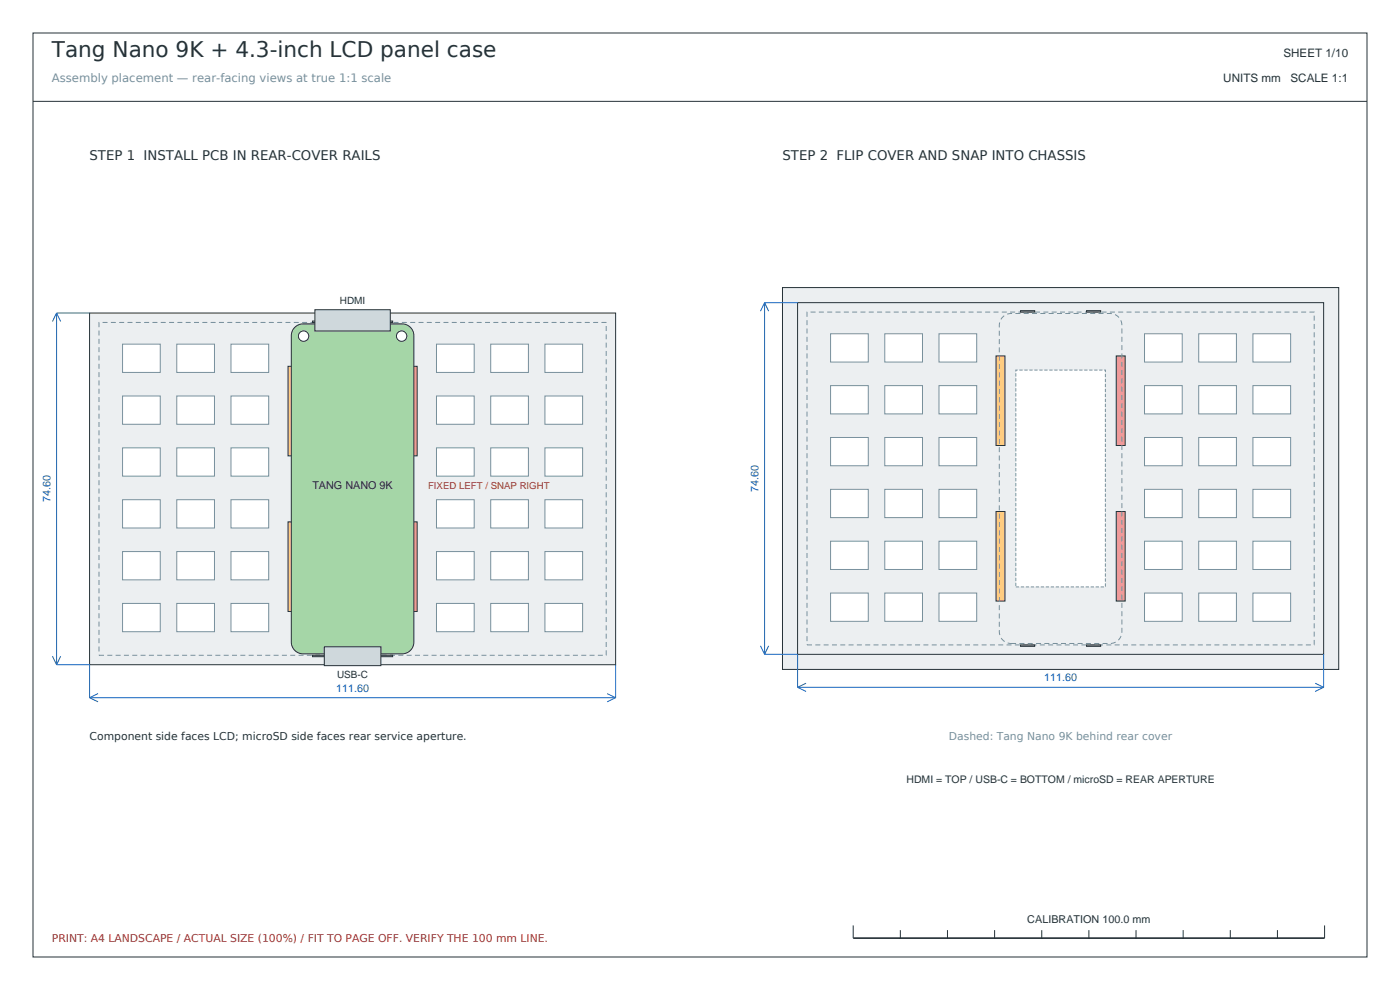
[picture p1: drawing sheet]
<svg xmlns="http://www.w3.org/2000/svg" width="297mm" height="210mm" viewBox="0 0 297 210" stroke-linecap="round" stroke-linejoin="round" font-family="sans-serif">
<g fill="none" stroke="#263238" stroke-width=".21">
<path d="M7 7h283v196h-283zM7 21.5h283M181 196.3v2.7M191 197.3v1.7M201 197.3v1.7M211 197.3v1.7M221 197.3v1.7M231 197.3v1.7M241 197.3v1.7M251 197.3v1.7M261 197.3v1.7M271 197.3v1.7"/>
<path d="M281 196.3v2.7"/>
</g>
<path d="M181 199h100" fill="none" stroke="#263238" stroke-width=".35"/>
<path d="M19 66.4h111.6v74.6h-111.6z" fill-rule="evenodd" fill="#eceff1" stroke="#263238" stroke-width=".21"/>
<g fill="#fff" stroke="#78909c" stroke-width=".21">
<path d="M26 128h8v6h-8z" fill-rule="evenodd"/>
<path d="M26 117h8v6h-8z" fill-rule="evenodd"/>
<path d="M26 106h8v6h-8z" fill-rule="evenodd"/>
<path d="M26 95h8v6h-8z" fill-rule="evenodd"/>
<path d="M26 84h8v6h-8z" fill-rule="evenodd"/>
<path d="M26 73h8v6h-8z" fill-rule="evenodd"/>
<path d="M37.5 128h8v6h-8z" fill-rule="evenodd"/>
<path d="M37.5 117h8v6h-8z" fill-rule="evenodd"/>
<path d="M37.5 106h8v6h-8z" fill-rule="evenodd"/>
<path d="M37.5 95h8v6h-8z" fill-rule="evenodd"/>
<path d="M37.5 84h8v6h-8z" fill-rule="evenodd"/>
<path d="M37.5 73h8v6h-8z" fill-rule="evenodd"/>
<path d="M49 128h8v6h-8z" fill-rule="evenodd"/>
<path d="M49 117h8v6h-8z" fill-rule="evenodd"/>
<path d="M49 106h8v6h-8z" fill-rule="evenodd"/>
<path d="M49 95h8v6h-8z" fill-rule="evenodd"/>
<path d="M49 84h8v6h-8z" fill-rule="evenodd"/>
<path d="M49 73h8v6h-8z" fill-rule="evenodd"/>
<path d="M92.6 128h8v6h-8z" fill-rule="evenodd"/>
<path d="M92.6 117h8v6h-8z" fill-rule="evenodd"/>
<path d="M92.6 106h8v6h-8z" fill-rule="evenodd"/>
<path d="M92.6 95h8v6h-8z" fill-rule="evenodd"/>
<path d="M92.6 84h8v6h-8z" fill-rule="evenodd"/>
<path d="M92.6 73h8v6h-8z" fill-rule="evenodd"/>
<path d="M104.1 128h8v6h-8z" fill-rule="evenodd"/>
<path d="M104.1 117h8v6h-8z" fill-rule="evenodd"/>
<path d="M104.1 106h8v6h-8z" fill-rule="evenodd"/>
<path d="M104.1 95h8v6h-8z" fill-rule="evenodd"/>
<path d="M104.1 84h8v6h-8z" fill-rule="evenodd"/>
<path d="M104.1 73h8v6h-8z" fill-rule="evenodd"/>
<path d="M115.6 128h8v6h-8z" fill-rule="evenodd"/>
<path d="M115.6 117h8v6h-8z" fill-rule="evenodd"/>
<path d="M115.6 106h8v6h-8z" fill-rule="evenodd"/>
<path d="M115.6 95h8v6h-8z" fill-rule="evenodd"/>
<path d="M115.6 84h8v6h-8z" fill-rule="evenodd"/>
<path d="M115.6 73h8v6h-8z" fill-rule="evenodd"/>
</g>
<path d="M21 68.4h107.6v70.6h-107.6z" fill="none" stroke="#78909c" stroke-width=".21" stroke-dasharray="1.1 .7" stroke-linecap="butt"/>
<path d="M65.3 80.7h19v46h-19z" fill-rule="evenodd" fill="#fff" stroke="#78909c" stroke-width=".21" stroke-dasharray=".7 .4" stroke-linecap="butt"/>
<path d="M61.1 110.7h1.9v19h-1.9z" fill-rule="evenodd" fill="#ffcc80" stroke="#263238" stroke-width=".21"/>
<path d="M86.6 110.7h1.9v19h-1.9z" fill-rule="evenodd" fill="#ef9a9a" stroke="#263238" stroke-width=".21"/>
<path d="M61.1 77.7h1.9v19h-1.9z" fill-rule="evenodd" fill="#ffcc80" stroke="#263238" stroke-width=".21"/>
<path d="M86.6 77.7h1.9v19h-1.9z" fill-rule="evenodd" fill="#ef9a9a" stroke="#263238" stroke-width=".21"/>
<g fill="#ce93d8" stroke="#263238" stroke-width=".21">
<path d="M66.3 139h3v.3h-3z" fill-rule="evenodd"/>
<path d="M66.3 68.1h3v.3h-3z" fill-rule="evenodd"/>
<path d="M80.3 139h3v.3h-3z" fill-rule="evenodd"/>
<path d="M80.3 68.1h3v.3h-3z" fill-rule="evenodd"/>
</g>
<path d="M62.7 69.2l1-.4 .6-.1h21a2.5 2.5 0 0 1 2.5 2.5v65a2.5 2.5 0 0 1-2.5 2.5h-21a2.5 2.5 0 0 1-2.5-2.5v-65a2.49 2.49 0 0 1 .9-2z" fill-rule="evenodd" fill="#a5d6a7" stroke="#263238" stroke-width=".21"/>
<g fill="#fff" stroke="#263238" stroke-width=".21">
<circle cx="64.4" cy="71.3" r="1.1"/>
<circle cx="85.2" cy="71.3" r="1.1"/>
</g>
<g fill="#cfd8dc" stroke="#263238" stroke-width=".21">
<path d="M68.8 137.2h12v4h-12z" fill-rule="evenodd"/>
<path d="M66.8 65.7h16v4.5h-16z" fill-rule="evenodd"/>
</g>
<g fill="none" stroke="#1565c0" stroke-width=".21">
<path d="M12 66.4h7M12 66.4v74.6M12 66.4l-.9 1.8M12 66.4l.9 1.8M11.1 139.2l.9 1.8M12.9 139.2l-.9 1.8M12 141h7v7M19 148h111.6M19 148l1.8 .9M20.8 147.1l-1.8 .9M128.8 147.1l1.8 .9M130.6 141v7"/>
<path d="M130.6 148l-1.8 .9"/>
</g>
<g fill="#eceff1" stroke="#263238" stroke-width=".21">
<path d="M166 61h118v81h-118z" fill-rule="evenodd"/>
<path d="M169.2 64.2h111.6v74.6h-111.6z" fill-rule="evenodd"/>
</g>
<g fill="#fff" stroke="#78909c" stroke-width=".21">
<path d="M176.2 125.8h8v6h-8z" fill-rule="evenodd"/>
<path d="M176.2 114.8h8v6h-8z" fill-rule="evenodd"/>
<path d="M176.2 103.8h8v6h-8z" fill-rule="evenodd"/>
<path d="M176.2 92.8h8v6h-8z" fill-rule="evenodd"/>
<path d="M176.2 81.8h8v6h-8z" fill-rule="evenodd"/>
<path d="M176.2 70.8h8v6h-8z" fill-rule="evenodd"/>
<path d="M187.7 125.8h8v6h-8z" fill-rule="evenodd"/>
<path d="M187.7 114.8h8v6h-8z" fill-rule="evenodd"/>
<path d="M187.7 103.8h8v6h-8z" fill-rule="evenodd"/>
<path d="M187.7 92.8h8v6h-8z" fill-rule="evenodd"/>
<path d="M187.7 81.8h8v6h-8z" fill-rule="evenodd"/>
<path d="M187.7 70.8h8v6h-8z" fill-rule="evenodd"/>
<path d="M199.2 125.8h8v6h-8z" fill-rule="evenodd"/>
<path d="M199.2 114.8h8v6h-8z" fill-rule="evenodd"/>
<path d="M199.2 103.8h8v6h-8z" fill-rule="evenodd"/>
<path d="M199.2 92.8h8v6h-8z" fill-rule="evenodd"/>
<path d="M199.2 81.8h8v6h-8z" fill-rule="evenodd"/>
<path d="M199.2 70.8h8v6h-8z" fill-rule="evenodd"/>
<path d="M242.8 125.8h8v6h-8z" fill-rule="evenodd"/>
<path d="M242.8 114.8h8v6h-8z" fill-rule="evenodd"/>
<path d="M242.8 103.8h8v6h-8z" fill-rule="evenodd"/>
<path d="M242.8 92.8h8v6h-8z" fill-rule="evenodd"/>
<path d="M242.8 81.8h8v6h-8z" fill-rule="evenodd"/>
<path d="M242.8 70.8h8v6h-8z" fill-rule="evenodd"/>
<path d="M254.3 125.8h8v6h-8z" fill-rule="evenodd"/>
<path d="M254.3 114.8h8v6h-8z" fill-rule="evenodd"/>
<path d="M254.3 103.8h8v6h-8z" fill-rule="evenodd"/>
<path d="M254.3 92.8h8v6h-8z" fill-rule="evenodd"/>
<path d="M254.3 81.8h8v6h-8z" fill-rule="evenodd"/>
<path d="M254.3 70.8h8v6h-8z" fill-rule="evenodd"/>
<path d="M265.8 125.8h8v6h-8z" fill-rule="evenodd"/>
<path d="M265.8 114.8h8v6h-8z" fill-rule="evenodd"/>
<path d="M265.8 103.8h8v6h-8z" fill-rule="evenodd"/>
<path d="M265.8 92.8h8v6h-8z" fill-rule="evenodd"/>
<path d="M265.8 81.8h8v6h-8z" fill-rule="evenodd"/>
<path d="M265.8 70.8h8v6h-8z" fill-rule="evenodd"/>
</g>
<path d="M171.2 66.2h107.6v70.6h-107.6z" fill="none" stroke="#78909c" stroke-width=".21" stroke-dasharray="1.1 .7" stroke-linecap="butt"/>
<path d="M215.5 78.5h19v46h-19z" fill-rule="evenodd" fill="#fff" stroke="#78909c" stroke-width=".21" stroke-dasharray=".7 .4" stroke-linecap="butt"/>
<path d="M211.3 108.5h1.9v19h-1.9z" fill-rule="evenodd" fill="#ffcc80" stroke="#263238" stroke-width=".21"/>
<path d="M236.8 108.5h1.9v19h-1.9z" fill-rule="evenodd" fill="#ef9a9a" stroke="#263238" stroke-width=".21"/>
<path d="M211.3 75.5h1.9v19h-1.9z" fill-rule="evenodd" fill="#ffcc80" stroke="#263238" stroke-width=".21"/>
<path d="M236.8 75.5h1.9v19h-1.9z" fill-rule="evenodd" fill="#ef9a9a" stroke="#263238" stroke-width=".21"/>
<g fill="#ce93d8" stroke="#263238" stroke-width=".21">
<path d="M216.5 136.8h3v.3h-3z" fill-rule="evenodd"/>
<path d="M216.5 65.9h3v.3h-3z" fill-rule="evenodd"/>
<path d="M230.5 136.8h3v.3h-3z" fill-rule="evenodd"/>
<path d="M230.5 65.9h3v.3h-3z" fill-rule="evenodd"/>
</g>
<g fill="none" stroke="#1565c0" stroke-width=".21">
<path d="M162.2 64.2h7M162.2 64.2v74.6M162.2 64.2l-.9 1.8M162.2 64.2l.9 1.8M161.3 137l.9 1.8M162.2 138.8h7v7M163.1 137l-.9 1.8M280.8 138.8v7M169.2 145.8h111.6M169.2 145.8l1.8 .9M171 144.9l-1.8 .9M279 144.9l1.8 .9"/>
<path d="M280.8 145.8l-1.8 .9"/>
</g>
<path d="M212.9 67l1-.4 .6-.1h21a2.5 2.5 0 0 1 2.5 2.5v65a2.5 2.5 0 0 1-2.5 2.5h-21a2.5 2.5 0 0 1-2.5-2.5v-65a2.49 2.49 0 0 1 .9-2z" fill="none" stroke="#78909c" stroke-width=".21" stroke-dasharray="1.1 .7" stroke-linecap="butt"/>
<text font-size="4.6" fill="#263238" x="11" y="12">Tang Nano 9K + 4.3-inch LCD panel case</text>
<g font-size="2.8" fill="#263238">
<text x="19" y="34">STEP 1 INSTALL PCB IN REAR-COVER RAILS</text>
<text x="166" y="34">STEP 2 FLIP COVER AND SNAP INTO CHASSIS</text>
</g>
<g font-size="2.5" fill="#263238">
<text x="272.3" y="12">SHEET 1/10</text>
<text x="259.5" y="17.5">UNITS mm</text>
<text x="273.8" y="17.5">SCALE 1:1</text>
</g>
<text font-size="2.5" fill="#78909c" x="11" y="17.5">Assembly placement — rear-facing views at true 1:1 scale</text>
<g font-size="2.3" fill="#1565c0">
<text x="10.7" y="106.6" transform="rotate(-90 10.7 106.6)">74.60</text>
<text x="160.9" y="104.4" transform="rotate(-90 160.9 104.4)">74.60</text>
<text x="71.3" y="146.7">111.60</text>
<text x="221.5" y="144.5">111.60</text>
</g>
<g font-size="2.3" fill="#263238">
<text x="66.3" y="103.7">TANG NANO 9K</text>
<text x="19" y="157">Component side faces LCD; microSD side faces rear service aperture.</text>
<text x="217.9" y="195.7">CALIBRATION 100.0 mm</text>
</g>
<text font-size="2.3" fill="#78909c" x="201.3" y="157">Dashed: Tang Nano 9K behind rear cover</text>
<text font-size="2.3" fill="#c62828" x="11" y="199.8">PRINT: A4 LANDSCAPE / ACTUAL SIZE (100%) / FIT TO PAGE OFF. VERIFY THE 100 mm LINE.</text>
<text font-size="2.2" fill="#263238" x="192.3" y="166">HDMI = TOP / USB-C = BOTTOM / microSD = REAR APERTURE</text>
<g font-size="2.1" fill="#263238">
<text x="72.1" y="64.5">HDMI</text>
<text x="71.5" y="143.9">USB-C</text>
</g>
<text font-size="2" fill="#c62828" x="90.8" y="103.7">FIXED LEFT / SNAP RIGHT</text>
</svg>
